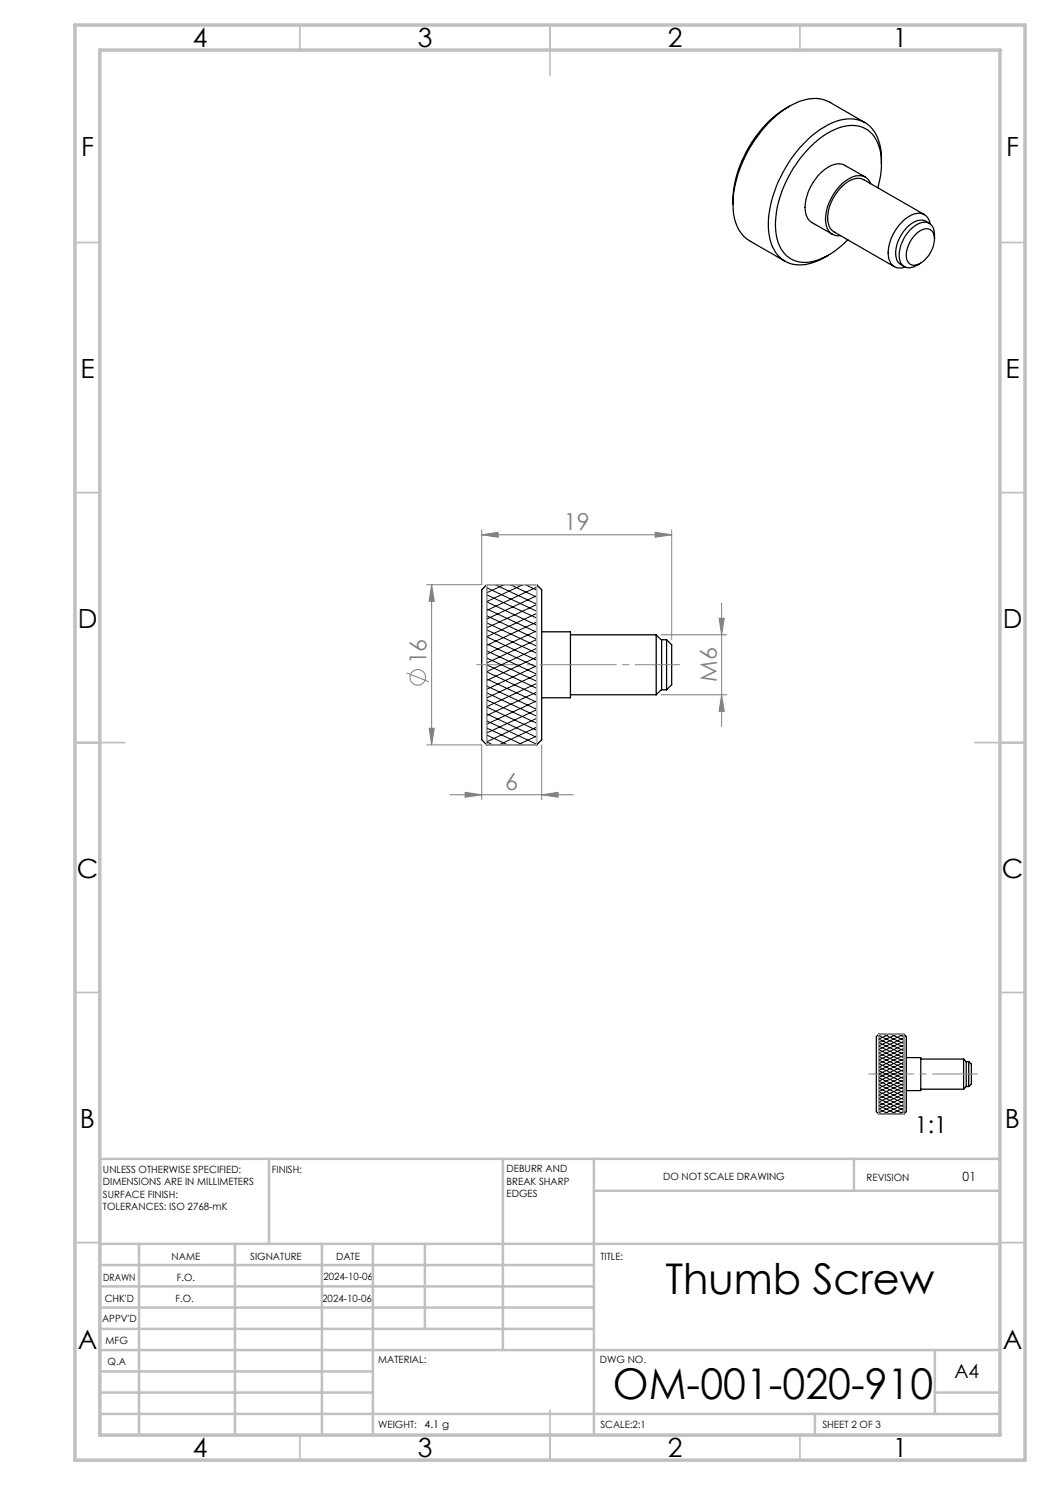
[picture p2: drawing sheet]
<svg xmlns="http://www.w3.org/2000/svg" width="210mm" height="297mm" viewBox="0 0 210 297" stroke-linecap="round" stroke-linejoin="round" font-family="sans-serif">
<g fill="none" stroke="#000" stroke-width=".25">
<path d="M157.9 21.2a23.4 23.4 0 0 0-11.3 18.8v.8M173 24.5l-7.1-4.1a7.8 7.8 0 0 0-7.5 .6 24.7 24.7 0 0 0-10.9 14 15.9 15.9 0 0 0-.2 9.9l.9 1.7 1.3 1.3 7.5 4.3M173.1 35.4l-4.1-2.3a3.6 3.6 0 0 0-4.1 .8 9.9 9.9 0 0 0-3.8 8.6l.5 1.2 .5 .6 4.4 2.5M174.1 36.8a2.68 2.68 0 0 0-4.2-1.1 9.9 9.9 0 0 0-4.7 9.1 2.49 2.49 0 0 0 2.9 2.3M176.3 32.7a7.5 7.5 0 0 0-3.1-6.9 6.9 6.9 0 0 0-6.8 .4 23.1 23.1 0 0 0-11.3 18.7 7.9 7.9 0 0 0 2.6 6.6 6.7 6.7 0 0 0 7.3-.1l2.1-1.3 2.4-2.2M176.3 32.7l-.2 2.5-.5 2.4M176.3 32.7a9.1 9.1 0 0 0-2.7-7.7 7 7 0 0 0-7.4-.3 23.6 23.6 0 0 0-11.3 13.5 15.2 15.2 0 0 0-.3 11.4 6 6 0 0 0 8.1 2.9l3-1.5M183.1 46.9a2.7 2.7 0 0 1 3-.9 2.63 2.63 0 0 1 .6 3.1 5.5 5.5 0 0 1-3.6 3.9 1.71 1.71 0 0 1-1.8-2.2 6.5 6.5 0 0 1 1.8-3.9zM184.9 42.9l-12.1-7a3.5 3.5 0 0 0-3.9 1 9 9 0 0 0-3.3 7.7l.5 1.1 .7 .7 12.1 6.9M185.9 44.7a2.79 2.79 0 0 0-3.8 .1 7 7 0 0 0-2.7 7.3l.4 .5 1.1 .7M186 44.8a2.38 2.38 0 0 0-3.7-1.8 8.9 8.9 0 0 0-4.6 8.5 2.32 2.32 0 0 0 3.3 1.9M186.9 47.8a2.95 2.95 0 0 0-1.1-3.1 3.4 3.4 0 0 0-3.7 1.2 6.7 6.7 0 0 0-2 6.6 2.08 2.08 0 0 0 3.2 .6l.8-.4"/>
<path d="M97.3 116.9v32.1M97.3 116.9l-1 1.1v30l1 1M97.3 116.9h10M107.3 116.9v32.1M107.3 116.9l1 1.1v30l-1 1M108.3 126.4h5.8v13.2h-5.8M114.1 139h17.1M114.1 127h17.1M131.2 127v12M131.2 127l1.1 1.1M132.3 137.9l-1.1 1.1M133.3 127.9v10.1"/>
<path d="M133.3 127.9h-1v10.1h1M133.3 127.9l1 1.1v7.9l-1 1.1M97.3 149h10M175.8 206.8v16M175.8 206.8l-.5 .5v15l.5 .5M175.8 206.8h5M180.8 206.8v16M180.8 206.8l.5 .5v15l-.5 .5M181.3 211.5h2.9v6.6h-2.9M184.2 217.8h8.5M184.2 211.8h8.5M192.7 211.8v6"/>
<path d="M192.7 211.8l.6 .6M193.3 212.3v5h.4M193.3 212.3h.4M193.3 217.3l-.6 .5M193.7 212.3v5M193.7 212.3l.6 .5v4l-.6 .5M175.8 222.8h5"/>
</g>
<g fill="none" stroke="#808080" stroke-width=".2">
<path d="M86.3 116.9l.6 3.4h-1.1zM86.3 116.9v32.1M96.3 107l3.3-.5v1zM96.3 106v10.9h-11M96.3 107h38M131 106.5l3.3 .5-3.3 .5zM134.3 106v21.9M81.3 134.6l4.5 1.7M132.2 127h13.1M132.2 139h13.1M143.8 123.6h1.1l-.6 3.4zM144.3 139l.6 3.3h-1.1z"/>
<path d="M144.3 120.6v24.7M85.3 149h11v10.9M85.8 145.7h1.1l-.6 3.3zM90 159h24.7M93 158.5l3.3 .5-3.3 .5zM108.3 159l3.3-.5v1zM108.3 149v10.9"/>
<circle cx="83.5" cy="135.5" r="1.56"/>
</g>
<path d="M95.3 132.9h40.6" fill="none" stroke="#808080" stroke-width=".2" stroke-dasharray="15.2 1.3 1.3 1.3" stroke-dashoffset="6.4"/>
<path d="M173.8 214.8h21.7" fill="none" stroke="#808080" stroke-width=".2" stroke-dasharray="15.2 1.3 1.3 1.3" stroke-dashoffset="6.3"/>
<g fill="none" stroke="#000" stroke-width=".2">
<path d="M97.3 119l10 4.6M97.3 117.5l10 4.7M99.1 116.9l8.2 3.9M100.8 116.9l-3.5 1.7M102.1 116.9l5.2 2.5M104.6 116.9l-7.3 3.4 10 4.7M105.1 116.9l2.2 1.1M107.3 117.4l-10 4.7M107.3 119.2l-10 4.6M97.3 140l10 4.6M97.3 138.6l10 4.6M97.3 137.2l10 4.6"/>
<path d="M97.3 135.8l10 4.6M97.3 133l10 4.7M97.3 131.6l10 4.6M97.3 130.2l10 4.6M97.3 128.8l10 4.6M97.3 126l10 4.6M97.3 124.6l10 4.6M97.3 123.2l10 4.6M97.3 121.8l10 4.6M107.3 120.9l-10 4.7M107.3 122.7l-10 4.6 10 4.7M107.3 124.4l-10 4.7"/>
<path d="M107.3 126.2l-10 4.6M107.3 127.9l-10 4.7M107.3 129.7l-10 4.6 10 4.7M107.3 131.4l-10 4.7M107.3 133.2l-10 4.7M107.3 134.9l-10 4.7M107.3 136.7l-10 4.7M107.3 138.4l-10 4.7M97.3 147l4.3 2M97.3 145.6l7.3 3.4M97.3 144.2l10 4.6M97.3 142.8l10 4.7"/>
<path d="M97.3 141.4l10 4.6M107.3 140.2l-10 4.6M107.3 142l-10 4.6M107.3 143.7l-10 4.7 1.3 .6M107.3 145.4l-7.5 3.6M107.3 147.2l-3.8 1.8M107.3 148.9v.1M175.8 219.7l5 2.4M175.8 219l5 2.4M175.8 215.5l5 2.4M175.8 214.8l5 2.4M175.8 214.1l5 2.4"/>
<path d="M175.8 210.6l5 2.4M175.8 209.9l5 2.4M175.8 209.2l5 2.4M176.4 206.8l-.6 .3 5 2.3M176.6 206.8l4.2 1.9M177.9 206.8l-2.1 1 5 2.3M178.1 206.8l2.7 1.3M179.4 206.8l-3.6 1.7 5 2.4M179.6 206.8l1.2 .6M180.8 206.9l-5 2.3M180.8 207.6l-5 2.3M180.8 208.3l-5 2.3"/>
<path d="M180.8 209l-5 2.3 5 2.3M180.8 209.7l-5 2.3 5 2.3M180.8 210.4l-5 2.3 5 2.3M180.8 211.1l-5 2.3 5 2.4M180.8 211.8l-5 2.3M180.8 212.5l-5 2.3M180.8 213.2l-5 2.3M180.8 213.9l-5 2.3 5 2.3M180.8 214.6l-5 2.3 5 2.3M180.8 215.3l-5 2.3 5 2.4M180.8 216l-5 2.3 5 2.4M180.8 216.7l-5 2.3"/>
<path d="M180.8 217.4l-5 2.3M180.8 218.1l-5 2.3M180.8 218.8l-5 2.3 3.6 1.7M180.8 219.5l-5 2.3 2.1 1M175.8 220.4l5 2.4M180.8 220.2l-5 2.3 .6 .3M180.8 220.9l-4.2 1.9M180.8 221.6l-2.7 1.2M180.8 222.3l-1.2 .5"/>
</g>
<path d="M97.3 116.9h10v32.1h-10zM175.8 206.8h5v16h-5z" fill="none" stroke="#c0c0c0" stroke-width=".2"/>
<g fill="none" stroke="#c0c0c0" stroke-width=".35">
<path d="M60 5v5M110 5v10M160 5v5M15 48.5h5M200 48.5h5M15 98.5h5M200 98.5h5M15 148.5h10M195 148.5h10M15 198.5h5M200 198.5h5M15 248.5h5"/>
<path d="M200 248.5h5M60 287v5M110 282v10M160 287v5"/>
</g>
<g fill="none" stroke="#c0c0c0" stroke-width=".5">
<path d="M53.8 231.8v17M100.6 231.8v38.2M118.8 231.8v55.2M118.8 238.2h81.2M170.8 231.8v6.4M200 231.8h-180v55.2M20 248.8h180M20 257.3h98.8M20 253h98.8M27.8 248.8v38.2M47 248.8v38.2M64.4 248.8v38.2"/>
<path d="M74.6 248.8v38.2M85 248.8v17M20 265.8h98.8M20 261.5h98.8M20 278.5h54.6M20 274.3h54.6M20 270h180M187 278.5h13M187 270v12.8M20 282.8h180M163 282.8v4.2"/>
</g>
<path d="M15 5h190v287h-190zM20 10h180v277h-180z" fill="none" stroke="#c0c0c0" stroke-width=".7"/>
<g fill="#808080">
<path d="M96.3 107l3.3-.5v1zM131 106.5l3.3 .5-3.3 .5zM93 158.5l3.3 .5-3.3 .5zM108.3 159l3.3-.5v1z"/>
<path d="M86.3 116.9l.6 3.4h-1.1zM85.8 145.7h1.1l-.6 3.3zM143.8 123.6h1.1l-.6 3.4zM144.3 139l.6 3.3h-1.1z"/>
</g>
<g font-size="8.5">
<text x="133.1" y="258.8">Thumb Screw</text>
<text x="122.6" y="279.7">OM-001-020-910</text>
</g>
<g font-size="5.3">
<text x="38.5" y="9.5">4</text>
<text x="83.5" y="9.5">3</text>
<text x="133.6" y="9.5">2</text>
<text x="178.6" y="9.5">1</text>
<text x="16.2" y="31.3">F</text>
<text x="201.2" y="31.3">F</text>
<text x="16.1" y="75.5">E</text>
<text x="201.1" y="75.5">E</text>
<text x="15.5" y="125.5">D</text>
<text x="200.5" y="125.5">D</text>
<text x="15.4" y="175.5">C</text>
<text x="200.4" y="175.5">C</text>
<text x="16" y="225.5">B</text>
<text x="201" y="225.5">B</text>
<text x="15.5" y="269.8">A</text>
<text x="200.5" y="269.8">A</text>
<text x="38.5" y="291.5">4</text>
<text x="83.5" y="291.5">3</text>
<text x="133.6" y="291.5">2</text>
<text x="178.6" y="291.5">1</text>
</g>
<g font-size="4.7" fill="#808080">
<text x="112.8" y="105.9">19</text>
<text x="85.3" y="132.9" transform="rotate(-90 85.3 132.9)">16</text>
<text x="143.3" y="136.4" transform="rotate(-90 143.3 136.4)">M6</text>
<text x="101.1" y="157.9">6</text>
</g>
<text font-size="4.7" x="183" y="226.6">1:1</text>
<text font-size="3.9" x="190.9" y="275.5">A4</text>
<text font-size="2.5" x="192.5" y="236.1">01</text>
<text font-size="2.1" x="84.9" y="285.6">4.1 g</text>
<g font-size="2">
<text x="20.6" y="234.6">UNLESS OTHERWISE SPECIFIED:</text>
<text x="20.6" y="237.1">DIMENSIONS ARE IN MILLIMETERS</text>
<text x="20.6" y="239.6">SURFACE FINISH:</text>
<text x="54.4" y="234.6">FINISH:</text>
<text x="101.3" y="234.5">DEBURR AND</text>
<text x="101.3" y="237">BREAK SHARP</text>
<text x="101.3" y="239.5">EDGES</text>
<text x="132.6" y="236">DO NOT SCALE DRAWING</text>
<text x="173.3" y="236.2">REVISION</text>
<text x="20.6" y="242.1">TOLERANCES: ISO 2768-mK</text>
<text x="34.3" y="252">NAME</text>
<text x="50" y="251.9">SIGNATURE</text>
<text x="67.2" y="251.9">DATE</text>
<text x="120.1" y="251.9">TITLE:</text>
<text x="20.6" y="256.1">DRAWN</text>
<text x="35.3" y="256.1">F.O.</text>
<text x="64.7" y="255.9">2024-10-06</text>
<text x="20.9" y="260.3">CHK'D</text>
<text x="35.1" y="260.3">F.O.</text>
<text x="64.5" y="260.3">2024-10-06</text>
<text x="20.4" y="264.4">APPV'D</text>
<text x="21.1" y="268.8">MFG</text>
<text x="21.5" y="273">Q.A</text>
<text x="75.6" y="272.5">MATERIAL:</text>
<text x="120" y="272.5">DWG NO.</text>
<text x="75.6" y="285.5">WEIGHT:</text>
<text x="120.1" y="285.6">SCALE:2:1</text>
<text x="164.5" y="285.6">SHEET 2 OF 3</text>
</g>
</svg>
